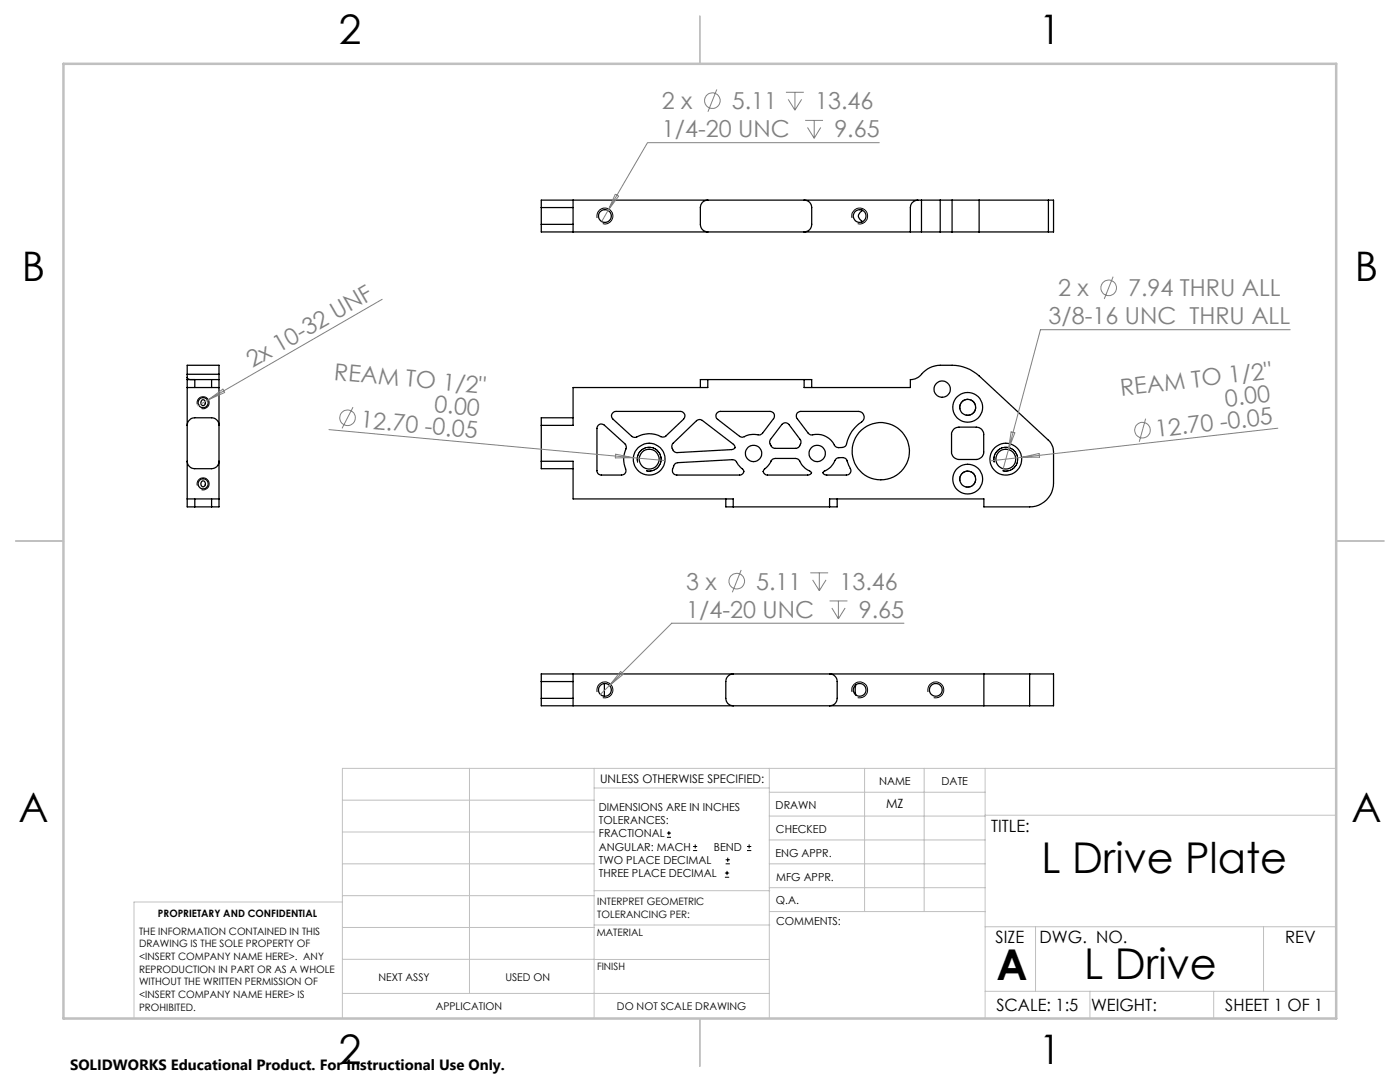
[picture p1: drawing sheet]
<svg xmlns="http://www.w3.org/2000/svg" width="279mm" height="216mm" viewBox="0 0 279 216" stroke-linecap="round" stroke-linejoin="round" font-family="sans-serif">
<g fill="none" stroke="#000" stroke-width=".25">
<path d="M114.4 39.9v6.4M141.3 39.9a1.45 1.45 0 0 0-1.5 1.5v3.4a1.51 1.51 0 0 0 1.5 1.5M160.5 39.9a1.45 1.45 0 0 1 1.5 1.5v3.4a1.51 1.51 0 0 1-1.5 1.5M183.2 39.9a1.52 1.52 0 0 0-1.5 1.5v4.9M183.2 39.9h.7M183.2 39.9h-75.2v1.5M183.9 39.9h3.7M183.9 39.9v6.4M187.6 39.9v6.4M187.6 39.9h2.4M190 39.9h5.4M190 39.9v6.4"/>
<path d="M195.4 39.9v6.4M195.4 39.9h13.8M209.2 39.9h1.1v6.4h-1.1M209.2 39.9v6.4M108 44.8v1.5h73.7M108 41.4v3.4M108 41.4h6.4M108 44.8h6.4M171.9 42.1a1.08 1.08 0 0 0-.6 1 1.08 1.08 0 0 0 .6 1M171.9 44.1l.2 .1M171.9 41.9v.2M171.9 44.1v.2"/>
<path d="M172.1 41.9l-.2 .2M181.7 46.3h2.2M183.9 46.3h3.7M187.6 46.3h2.4M190 46.3h5.4M195.4 46.3h13.8M37.4 75.7h1.5M37.4 75.3v25.8h1.5M37.4 75.3a.77 .77 0 0 0 1 .4h.5M37.4 74.7v.6M37.4 74.7v-1.8h6.3v1.8M37.4 77.3h6.3"/>
<path d="M37.4 74.7h6.3M38.9 75.7h3.3M38.9 75.7v1.6M40.3 79.9a.52 .52 0 0 1 .7 .4 .52 .52 0 0 1-.7 .6l-.2-.6zM42.2 75.7h1.5M42.2 75.7v1.6M43.7 75.7v25.4h-1.5M43.7 74.7v1M141.3 75.7h-1.5v1.6M141.3 75.7v1.6h-26.9v7.6h-6.4M141.3 75.7h19.2M160.5 75.7v1.6h21.2v-1.6a3.1 3.1 0 0 0 2.6-1.4l.8-.7 1-.4a8.9 8.9 0 0 1 3.9-.3 8.2 8.2 0 0 1 5.4 2.1l13.8 12.8a3.3 3.3 0 0 1 1.1 2.4v6.2a4.8 4.8 0 0 1-4.8 4.7h-9.1v-1.5h-30.8v1.5"/>
<path d="M160.5 75.7h1.5v1.6M37.4 92a1.51 1.51 0 0 0 1.5 1.5h3.3a1.45 1.45 0 0 0 1.5-1.5M37.4 84.9a1.57 1.57 0 0 1 1.5-1.5h3.3a1.51 1.51 0 0 1 1.5 1.5M37.4 99.6h6.3M38.9 99.6v1.5M40.3 96.1a.52 .52 0 0 1 .7 .4 .52 .52 0 0 1-.7 .5l-.2-.5zM42.2 99.6v1.5M108 92v1.5h6.4M108 92h6.4v7.6h31.9v1.5M108 84.9v7.1M114.4 83.4h-6.4v1.5M119.5 84.8a.84 .84 0 0 1 1.1 0l4.1 3.7 .3 .8a5.7 5.7 0 0 0-.1 4.7l-.3 .6-.6 .2h-4a.85 .85 0 0 1-.9-.9v-8.4z"/>
<path d="M122.4 82.3l.5-.2h12.9a.9 .9 0 0 1 .8 .6 .9 .9 0 0 1-.2 .9l-3.5 3.4a.92 .92 0 0 1-1 .1 5.8 5.8 0 0 0-5.2 .2l-.6-.2-3.8-3.5a.85 .85 0 0 1 .1-1.3zM134.2 88.5l4.8-4.5a.91 .91 0 0 1 1.2-.1l6.2 4.8a.55 .55 0 0 1 .3 .6 .55 .55 0 0 1-.7 .4l-10.9 .6a1.23 1.23 0 0 1-.9-1.8zM134.7 92.6l.6-.3 10.9-.6a1.07 1.07 0 0 1 1 .9l.8 .8a.71 .71 0 0 1 .4 .9 .71 .71 0 0 1-.8 .5h-12.5a1.06 1.06 0 0 1-.7-1.7zM143.1 82.4l.7-.3h9.9a.89 .89 0 0 1 .8 .5 .89 .89 0 0 1-.1 .9l-2.2 2.9a1.03 1.03 0 0 1-1.3 .3 5.9 5.9 0 0 0-2.8 .5l-.5-.1-4.4-3.4a.86 .86 0 0 1-.1-1.3zM144.9 99.6v1.5h1.4M153.9 91.9l.3-.3 .5-.1h4.1a1.4 1.4 0 0 1 1.1 1.1 4 4 0 0 0 1.8 1.5 .43 .43 0 0 1 .1 .5 .43 .43 0 0 1-.5 .2h-8.1a.72 .72 0 0 1-.9-.6 .72 .72 0 0 1 .6-.8l.6-.7zM156 84.7a.88 .88 0 0 1 1.4 0l2.3 3a1.26 1.26 0 0 1-.9 1.8h-4.1a1.3 1.3 0 0 1-.9-1.8zM159.1 82.4l.7-.3h11.5a1.16 1.16 0 0 1 1.1 .8 1.16 1.16 0 0 1-.5 1.3 7.7 7.7 0 0 0-3.1 4.8l-.7 .3h-1l-.3-.2a4.2 4.2 0 0 0-5-2.3l-.5-.4-2.3-3.1-.1-.5zM166.8 91.6l.3-.2 1.1-.1a1.2 1.2 0 0 1 1.1 1.2v.2a1.93 1.93 0 0 1 .4 1.7l-.3 .3-.5 .1h-4a.43 .43 0 0 1-.6-.2 .43 .43 0 0 1 .2-.6 4.1 4.1 0 0 0 2.3-2.4zM167.1 99.6v1.5h-1.5M190.3 85.7l.5-.4 .6-.1h3.4a1.45 1.45 0 0 1 1.5 1.5v3.5a1.51 1.51 0 0 1-1.5 1.5h-3.4a1.51 1.51 0 0 1-1.5-1.5v-3.8zM38.9 101.1h3.3"/>
<path d="M146.3 101.1h19.3M108 139.3v1.5h97.5M108 136v3.3M108 139.3h6.4M108 136h6.4M114.4 134.5v6.3M120.6 136.4v2.5M146.3 134.5a1.51 1.51 0 0 0-1.4 1.5v3.3a1.45 1.45 0 0 0 1.4 1.5M165.6 134.5a1.51 1.51 0 0 1 1.5 1.5v3.3a1.45 1.45 0 0 1-1.5 1.5M170.8 136.6l-.1 .7 .1 1.4M196.4 134.5v6.3M205.5 134.5h4.8v6.3h-4.8"/>
<path d="M205.5 134.5h-97.5v1.5M205.5 134.5v6.3"/>
<circle cx="120.7" cy="43.1" r="1.28"/>
<circle cx="171.6" cy="43.1" r="1.26"/>
<circle cx="188" cy="77.6" r="1.63"/>
<circle cx="40.5" cy="80.3" r="1"/>
<circle cx="40.5" cy="96.5" r="1"/>
<circle cx="129.5" cy="91.6" r="3.2"/>
<circle cx="129.6" cy="91.6" r="1.97"/>
<circle cx="150.4" cy="90.5" r="1.63"/>
<circle cx="163.1" cy="90.5" r="1.63"/>
<circle cx="175.8" cy="90" r="5.7"/>
<circle cx="193.1" cy="81.3" r="2.97"/>
<circle cx="193.1" cy="95.6" r="1.59"/>
<circle cx="193.1" cy="81.3" r="1.59"/>
<circle cx="193.1" cy="95.6" r="2.98"/>
<circle cx="200.7" cy="91.6" r="1.98"/>
<circle cx="200.7" cy="91.6" r="3.2"/>
<circle cx="120.7" cy="137.7" r="1.28"/>
<circle cx="171.6" cy="137.7" r="1.27"/>
<circle cx="186.8" cy="137.7" r="1.28"/>
</g>
<g fill="none" stroke="#808080" stroke-width=".2">
<path d="M143.1 17.9l-1.8 4.4M156.8 18.4h3.6M157.3 19.8l1.3 2.2M158.6 18.4v3.6M160 19.8l-1.4 2.2M122.8 38.7l.7 .4-2.1 2.9zM160.7 24h3.6M161.1 25.4l1.4 2.2M162.5 24v3.6M163.8 25.4l-1.3 2.2M175.5 28.5h-46.3l-7.8 13.5M76.3 59.7l-34.7 20.1"/>
<path d="M121.4 42l-1.3 2.2M222.1 55.2l-1.7 4.5M41.6 79.8l-2.1 1.2M41.6 79.8l2.9-2.2 .3 .7zM257.5 65.8h-49.9l-6.3 23.9M65.7 85.7l60.7 5.6M70.4 81.2l-2.1 4.3M122.9 90.6l3.5 .7-3.6 .1zM126.4 91.3l6.3 .6M201.3 89.7l-1.1 3.9M201.8 86.2l.7 .2-1.2 3.3zM203.9 91.3l-6.3 .7"/>
<path d="M203.9 91.3l3.5-.8 .1 .7zM228.6 83.5l-1.2 4.7M255 85.4l-51.1 5.9M147.9 113.7l-1.7 4.5M161.7 114.3h3.6M162.2 115.7l1.3 2.2M163.5 114.3v3.6M164.9 115.7l-1.4 2.2M165.6 119.9h3.5M167.3 119.9v3.6M121.6 136.8l-1.8 1.8M123.9 134l.5 .5-2.8 2.3z"/>
<path d="M166 121.3l1.3 2.2M168.7 121.3l-1.4 2.2M180.4 124.4h-46.3l-12.5 12.4"/>
<circle cx="142.2" cy="20.1" r="1.56"/>
<circle cx="221.3" cy="57.4" r="1.56"/>
<circle cx="69.4" cy="83.4" r="1.56"/>
<circle cx="228" cy="85.8" r="1.55"/>
<circle cx="147" cy="116" r="1.56"/>
</g>
<g fill="none" stroke="#000" stroke-width=".2">
<path d="M119.2 43.5a1.59 1.59 0 0 1 1.4-2 1.59 1.59 0 0 1 1.7 1.7 1.59 1.59 0 0 1-2 1.4M170 43.5a1.58 1.58 0 0 1 1.4-2 1.58 1.58 0 0 1 1.7 1.7 1.58 1.58 0 0 1-1.9 1.4M39.4 80.7a1.2 1.2 0 0 1 1-1.5 1.2 1.2 0 0 1 1.3 1.3 1.2 1.2 0 0 1-1.5 1M39.4 96.9a1.2 1.2 0 0 1 1-1.5 1.2 1.2 0 0 1 1.3 1.3 1.2 1.2 0 0 1-1.5 1M127.2 92.3a2.38 2.38 0 0 1 2.1-3.1 2.38 2.38 0 0 1 2.6 2.6 2.38 2.38 0 0 1-3 2.1M191.6 96a1.59 1.59 0 0 1 1.4-2 1.59 1.59 0 0 1 1.7 1.8 1.59 1.59 0 0 1-2 1.4M191.6 81.7a1.58 1.58 0 0 1 1.3-2 1.58 1.58 0 0 1 1.8 1.7 1.58 1.58 0 0 1-2 1.4M198.4 92.3a2.38 2.38 0 0 1 2.1-3 2.38 2.38 0 0 1 2.6 2.5 2.38 2.38 0 0 1-3 2.1M119.2 138.1a1.6 1.6 0 0 1 1.4-2 1.6 1.6 0 0 1 1.7 1.7 1.6 1.6 0 0 1-2 1.4M170 138.1a1.59 1.59 0 0 1 1.4-2 1.59 1.59 0 0 1 1.8 1.7 1.59 1.59 0 0 1-2 1.4M185.2 138.1a1.6 1.6 0 0 1 1.4-2 1.6 1.6 0 0 1 1.8 1.7 1.6 1.6 0 0 1-2.1 1.4M133.1 167.1h.8"/>
<path d="M133.1 166.2h.8M133.5 165.8v.9M138.3 169.7h.8M138.3 168.9h.8M138.7 168.5v.8M144.7 175h.8M144.7 174.2h.8M144.8 172.4h.9M144.8 171.6h.9M145.1 173.8v.8M145.2 171.1v.9M149.1 169.7h.8"/>
<path d="M149.1 168.9h.8M149.5 168.5v.8"/>
</g>
<path d="M192.7 97.1a1.59 1.59 0 0 0 2-1.4 1.59 1.59 0 0 0-1.7-1.7 1.59 1.59 0 0 0-1.4 2M192.7 82.8a1.59 1.59 0 0 0 2-1.4 1.59 1.59 0 0 0-1.7-1.7 1.59 1.59 0 0 0-1.4 2" fill="none" stroke="#000" stroke-width=".2" stroke-dasharray="1.3 .6" stroke-dashoffset=".3" stroke-linecap="butt"/>
<g fill="none" stroke="#c0c0c0" stroke-width=".2">
<path d="M68.3 159.7h50.3M93.7 153.3v44.9M118.6 153.3v49.9M118.6 157.2h34.9M153.5 153.3v49.9M153.5 158.1h43.1M172.5 153.3v28.6M184.4 153.3v28.6M196.6 153.3v49.9M266.7 153.3h-198.4v49.9M68.3 178.7h50.3M68.3 172.4h50.3"/>
<path d="M68.3 166h50.3M68.3 180h-41.6v23.2M118.6 177.7h35M153.5 167.6h43.1M153.5 162.8h43.1M153.5 172.4h43.1M153.5 177.1h43.1M196.6 162.7h70.1M68.3 198.2h85.2M68.3 191.4l85.2 .1M68.3 185.1h50.3M118.6 184.6h35"/>
<path d="M153.6 181.9h43M196.6 197.8h70.1M196.6 184.9h70.1M206.7 184.9v12.9M217.5 197.8v5.4M242.2 197.8v5.4M252.2 184.9v12.9"/>
</g>
<path d="M139.7 3.2v9.5M3.1 107.9h9.6M266.7 107.9h9.5M139.7 203.2v9.6" fill="none" stroke="#c0c0c0" stroke-width=".25"/>
<path d="M12.7 12.7h254v190.5h-254z" fill="none" stroke="#c0c0c0" stroke-width=".5"/>
<g font-size="8.5">
<text x="207.9" y="174.2">L Drive Plate</text>
<text x="198.9" y="195.5">A</text>
<text x="216.4" y="195.4">L Drive</text>
</g>
<g font-size="8.1">
<text x="67.6" y="8.9">2</text>
<text x="207.3" y="8.9">1</text>
<text x="4.4" y="56.1">B</text>
<text x="270.4" y="56.1">B</text>
<text x="3.7" y="164.1">A</text>
<text x="269.7" y="164.1">A</text>
<text x="67.6" y="212.4">2</text>
<text x="207.3" y="212.4">1</text>
</g>
<g font-size="4.7" fill="#808080">
<text x="132.1" y="21.8">2 x</text>
<text x="146" y="21.8">5.11</text>
<text x="162.7" y="21.8">13.46</text>
<text x="132.1" y="27.4">1/4-20 UNC</text>
<text x="166.5" y="27.4">9.65</text>
<text x="211.2" y="59.1">2 x</text>
<text x="225.1" y="59.1">7.94 THRU ALL</text>
<text x="209.3" y="64.7">3/8-16 UNC THRU ALL</text>
<text x="50.4" y="73.5" transform="rotate(-30 50.4 73.5)">2x 10-32 UNF</text>
<text x="66.6" y="75.8" transform="rotate(5 66.6 75.8)">REAM TO 1/2&quot;</text>
<text x="86.6" y="82.2" transform="rotate(5 86.6 82.2)">0.00</text>
<text x="223.7" y="79" transform="rotate(-7 223.7 79)">REAM TO 1/2&quot;</text>
<text x="244.6" y="81.1" transform="rotate(-7 244.6 81.1)">0.00</text>
<text x="71.8" y="85.3" transform="rotate(5 71.8 85.3)">12.70 -0.05</text>
<text x="230.8" y="87.2" transform="rotate(-7 230.8 87.2)">12.70 -0.05</text>
<text x="136.9" y="117.7">3 x</text>
<text x="150.9" y="117.7">5.11</text>
<text x="167.5" y="117.7">13.46</text>
<text x="137" y="123.3">1/4-20 UNC</text>
<text x="171.4" y="123.3">9.65</text>
</g>
<g font-size="3.4">
<text x="197.8" y="166">TITLE:</text>
<text x="198.7" y="188.1">SIZE</text>
<text x="207.5" y="188.1">DWG. NO.</text>
<text x="256.5" y="188.2">REV</text>
<text x="198.8" y="201.7">SCALE: 1:5</text>
<text x="217.7" y="201.8">WEIGHT:</text>
<text x="244.5" y="201.7">SHEET 1 OF 1</text>
</g>
<text font-size="3" x="14" y="213.5">SOLIDWORKS Educational Product. For Instructional Use Only.</text>
<text font-size="2.5" x="176.8" y="161.3">MZ</text>
<text font-size="2.4" x="119.8" y="156.2">UNLESS OTHERWISE SPECIFIED:</text>
<g font-size="2.2">
<text x="119.5" y="161.8">DIMENSIONS ARE IN INCHES</text>
<text x="154.8" y="161.4">DRAWN</text>
<text x="175.4" y="156.6">NAME</text>
<text x="187.9" y="156.7">DATE</text>
<text x="119.5" y="164.4">TOLERANCES:</text>
<text x="119.5" y="167.1">FRACTIONAL</text>
<text x="154.9" y="166.3">CHECKED</text>
<text x="119.5" y="169.7">ANGULAR: MACH</text>
<text x="119.5" y="172.4">TWO PLACE DECIMAL</text>
<text x="142.5" y="169.7">BEND</text>
<text x="154.8" y="170.9">ENG APPR.</text>
<text x="119.5" y="175">THREE PLACE DECIMAL</text>
<text x="154.9" y="175.7">MFG APPR.</text>
<text x="154.9" y="180.4">Q.A.</text>
<text x="154.9" y="184.6">COMMENTS:</text>
</g>
<g font-size="2.1">
<text x="75.5" y="195.7">NEXT ASSY</text>
<text x="100.9" y="195.7">USED ON</text>
<text x="86.9" y="201.5">APPLICATION</text>
<text x="123.1" y="201.6">DO NOT SCALE DRAWING</text>
</g>
<g font-size="2">
<text x="31.5" y="182.9">PROPRIETARY AND CONFIDENTIAL</text>
<text x="119.2" y="180.6">INTERPRET GEOMETRIC</text>
<text x="119.2" y="183.1">TOLERANCING PER:</text>
<text x="27.8" y="186.5">THE INFORMATION CONTAINED IN THIS</text>
<text x="27.8" y="189">DRAWING IS THE SOLE PROPERTY OF</text>
<text x="27.8" y="191.6">&lt;INSERT COMPANY NAME HERE&gt;. ANY</text>
<text x="119.1" y="186.7">MATERIAL</text>
<text x="27.8" y="194.1">REPRODUCTION IN PART OR AS A WHOLE</text>
<text x="27.8" y="196.6">WITHOUT THE WRITTEN PERMISSION OF</text>
<text x="119.1" y="193.5">FINISH</text>
<text x="27.8" y="199.1">&lt;INSERT COMPANY NAME HERE&gt; IS</text>
<text x="27.8" y="201.7">PROHIBITED.</text>
</g>
</svg>
